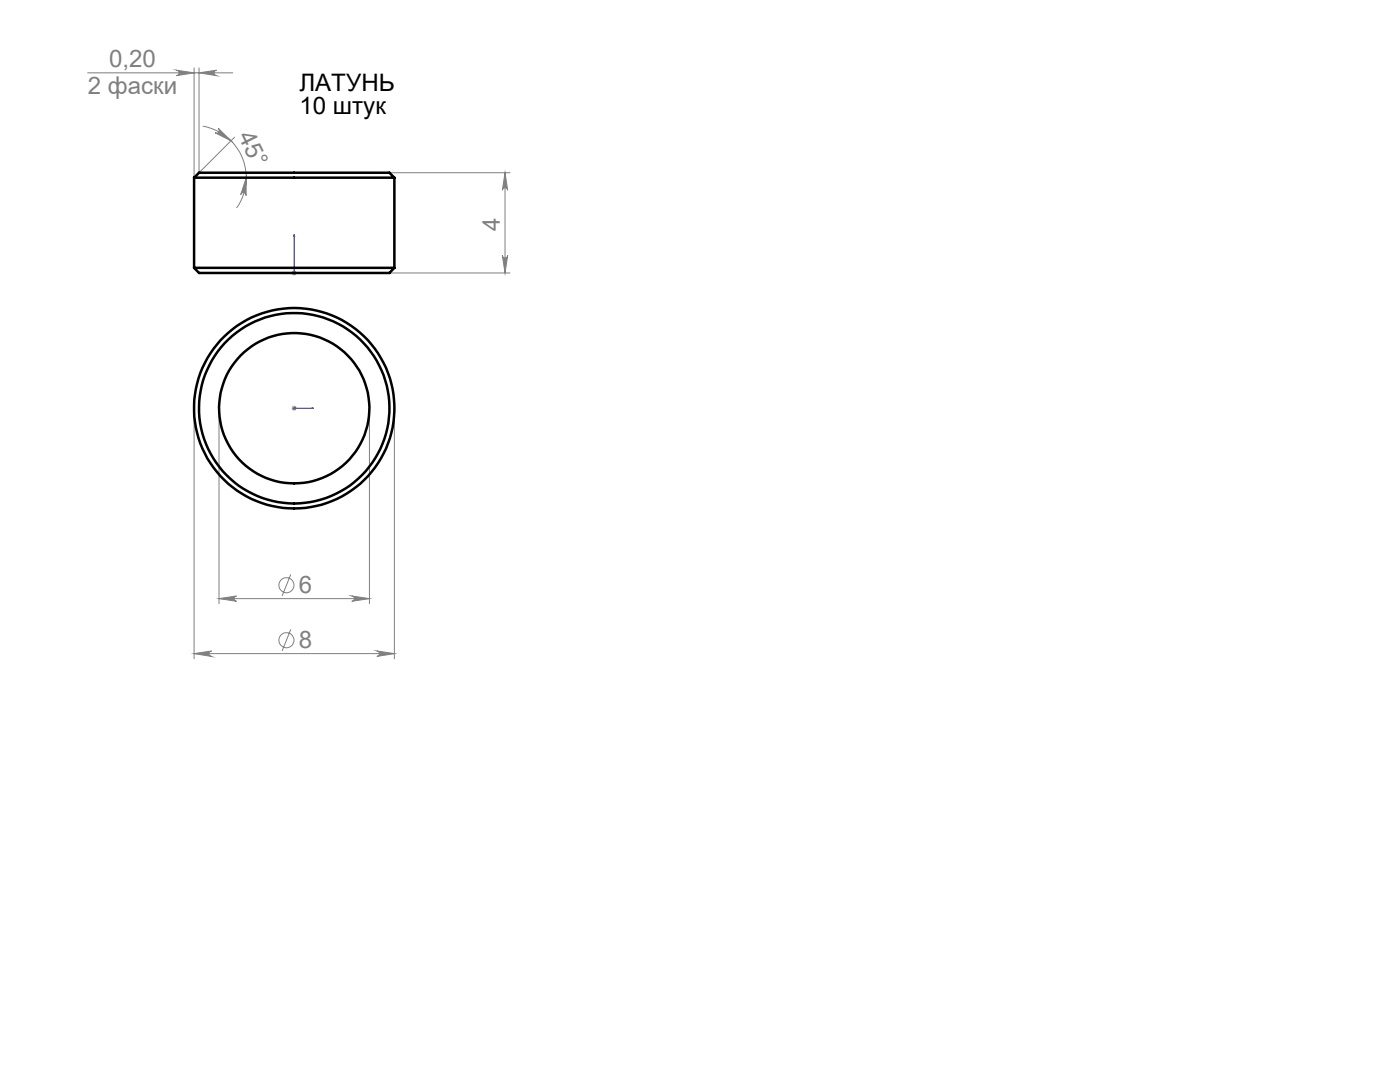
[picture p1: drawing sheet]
<svg xmlns="http://www.w3.org/2000/svg" width="279mm" height="216mm" viewBox="0 0 279 216" stroke-linecap="round" stroke-linejoin="round" font-family="sans-serif">
<g fill="none" stroke="#808080" stroke-width=".2">
<path d="M17.5 14.5h29M35.2 14l3.5 .5-3.5 .6a.55 .55 0 0 0 .5-.5 .55 .55 0 0 0-.5-.6zM38.7 13.5v22M39.7 13.5v21l7.1-7.1M39.7 14.5l3.5-.5a.55 .55 0 0 0-.5 .6 .55 .55 0 0 0 .5 .5zM40.5 25.2a10.4 10.4 0 0 1 6.7 16.3M43.6 25.6l2.5 2.5-3.2-1.6a.54 .54 0 0 0 .8-.1 .54 .54 0 0 0-.1-.8zM49.1 35.5v3.5a.54 .54 0 0 0-.4-.6 .54 .54 0 0 0-.7 .4zM73.7 34.5h28.1M100.8 34.5v20M100.8 34.5l.5 3.5a.53 .53 0 0 0-.5-.5 .53 .53 0 0 0-.5 .5zM58.2 54.5h1"/>
<path d="M58.3 54.1l.8 .7M58.7 54v1M59.1 54.1l-.8 .7M77.7 54.5h24.1M100.3 51a.53 .53 0 0 0 .5 .5 .53 .53 0 0 0 .5-.5l-.5 3.5zM38.7 81.5v49.9M43.7 81.5v39M58.2 81.5h1M58.3 81.1l.8 .7M58.7 81v1M59.1 81.1l-.8 .7M73.7 81.5v39"/>
<path d="M78.7 81.5v49.9M43.7 119.5h30M43.7 119.5l3.5-.6a.53 .53 0 0 0-.5 .6 .53 .53 0 0 0 .5 .5zM58 114.6l-1.7 4.3M70.2 118.9l3.5 .6-3.5 .5a.53 .53 0 0 0 .5-.5 .53 .53 0 0 0-.5-.6zM38.7 130.4h40M38.7 130.4l3.5-.5a.55 .55 0 0 0-.5 .5 .55 .55 0 0 0 .5 .6zM58 125.6l-1.7 4.3M75.2 129.9l3.5 .5-3.5 .6a.55 .55 0 0 0 .5-.6 .55 .55 0 0 0-.5-.5z"/>
<circle cx="57.2" cy="116.8" r="1.51"/>
<circle cx="57.2" cy="127.7" r="1.51"/>
</g>
<path d="M58.7 46.8v7.7h3.8M58.7 46.8l.1 .4h-.2zM62.2 54.4l.3 .1h-.3zM58.6 81.5h.2zM58.7 81.5h.1M58.7 81.5h3.8M62.5 81.5h-.3h.3" fill="none" stroke="#00f" stroke-width=".2"/>
<g fill="#00f">
<path d="M62.2 54.4l.3 .1h-.3zM58.7 46.8l.1 .4h-.2z"/>
<path d="M62.2 81.5h.3zM58.6 81.5h.2z"/>
</g>
<g fill="#808080">
<path d="M49.1 35.5v3.5a.54 .54 0 0 0-.4-.6 .54 .54 0 0 0-.7 .4zM43.6 25.6l2.5 2.5-3.2-1.6a.54 .54 0 0 0 .8-.1 .54 .54 0 0 0-.1-.8z"/>
<path d="M39.7 14.5l3.5-.5a.55 .55 0 0 0-.5 .6 .55 .55 0 0 0 .5 .5zM35.2 14l3.5 .5-3.5 .6a.55 .55 0 0 0 .5-.5 .55 .55 0 0 0-.5-.6z"/>
<path d="M43.7 119.5l3.5-.6a.53 .53 0 0 0-.5 .6 .53 .53 0 0 0 .5 .5zM70.2 118.9l3.5 .6-3.5 .5a.53 .53 0 0 0 .5-.5 .53 .53 0 0 0-.5-.6zM38.7 130.4l3.5-.5a.55 .55 0 0 0-.5 .5 .55 .55 0 0 0 .5 .6zM75.2 129.9l3.5 .5-3.5 .6a.55 .55 0 0 0 .5-.6 .55 .55 0 0 0-.5-.5z"/>
<path d="M100.8 34.5l.5 3.5a.53 .53 0 0 0-.5-.5 .53 .53 0 0 0-.5 .5zM100.3 51a.53 .53 0 0 0 .5 .5 .53 .53 0 0 0 .5-.5l-.5 3.5z"/>
</g>
<g fill="none" stroke="#000" stroke-width=".5">
<path d="M38.7 35.5l1-1h38l1 1M38.7 35.5h40M38.7 35.5v17.9M78.7 35.5v17.9M38.7 53.4h40M38.7 53.4l1 1.1h38l1-1.1"/>
<circle cx="58.7" cy="81.5" r="20"/>
<circle cx="58.7" cy="81.4" r="15"/>
<circle cx="58.7" cy="81.5" r="19"/>
</g>
<g font-size="4.8" fill="#808080">
<text x="21.8" y="13.4">0,20</text>
<text x="17.5" y="18.8">2 фаски</text>
<text x="47.4" y="27.1" transform="rotate(64 47.4 27.1)">45°</text>
<text x="99.7" y="46.2" transform="rotate(-90 99.7 46.2)">4</text>
<text x="59.7" y="118.4">6</text>
<text x="59.7" y="129.3">8</text>
</g>
<g font-size="4.8">
<text x="59.8" y="18.2">ЛАТУНЬ</text>
<text x="59.8" y="22.7">10 штук</text>
</g>
</svg>
